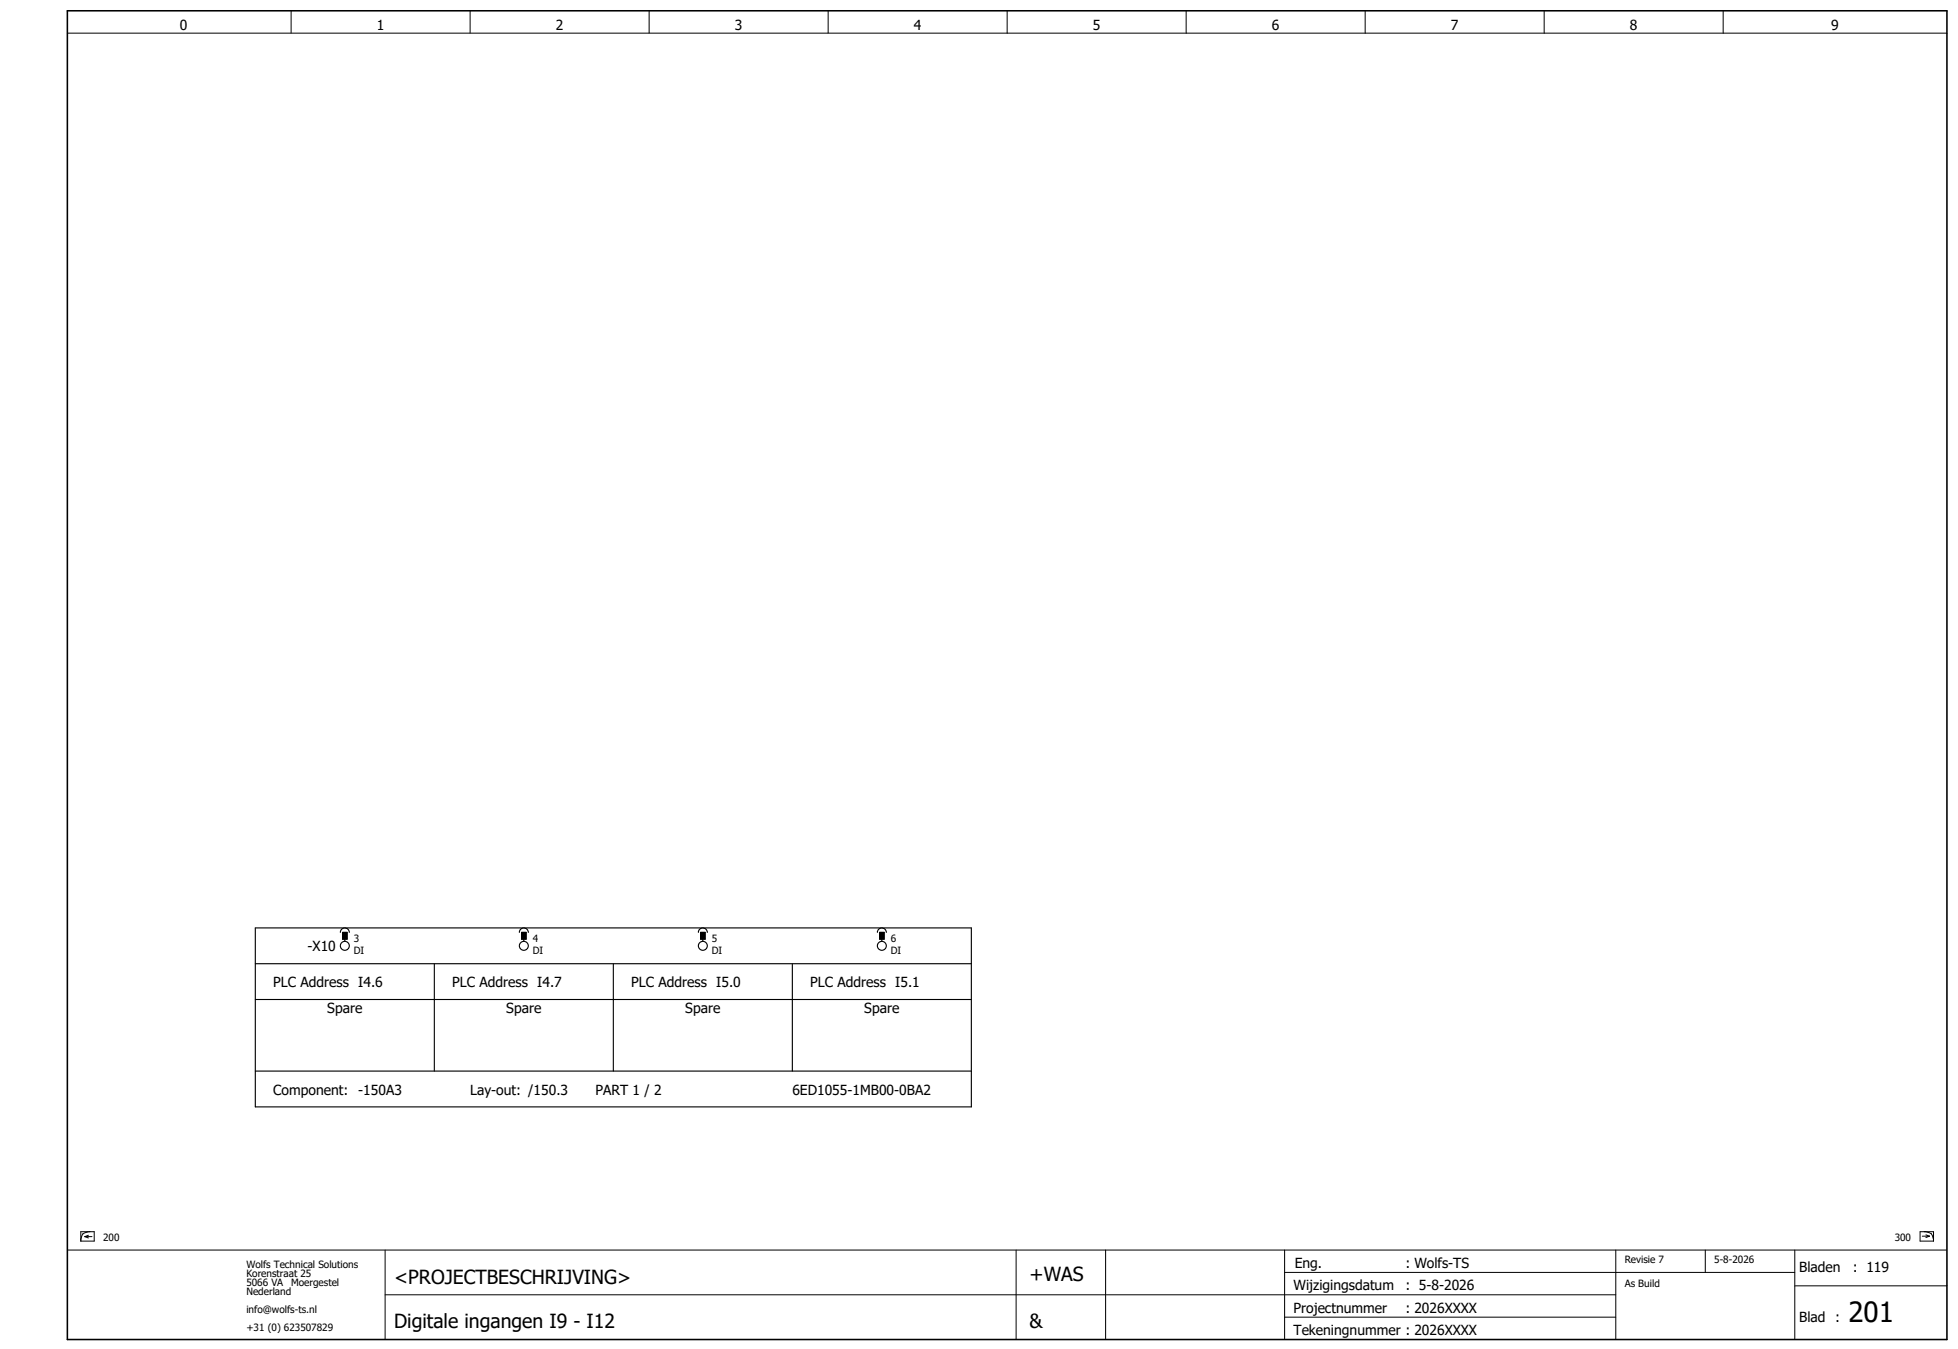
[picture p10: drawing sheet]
<svg xmlns="http://www.w3.org/2000/svg" width="438mm" height="302mm" viewBox="0 0 438 302" stroke-linecap="round" stroke-linejoin="round" font-family="sans-serif">
<g fill="none" stroke="#000" stroke-width=".22">
<path d="M15.1 7.4h420M65.1 2.4v5M105.1 2.4v5M145.1 2.4v5M185.1 2.4v5M225.1 2.4v5M265.1 2.4v5M305.1 2.4v5M345.1 2.4v5M385.1 2.4v5M15.1 279.4h420M18.1 275.3h3v2.1h-3z"/>
<path d="M18.5 275.8l-.3 .8-.1 .8M19 276.4h1.6M19 276.4l.8 .3M19.8 276.1l-.8 .3M20.2 275.3l-.9 .1-.8 .4M86.1 279.4v20M227.1 279.4v20M247.1 279.4v20M287.1 279.4v20M361.1 279.4v20M381.1 279.4v5M401.1 279.4v20"/>
<path d="M429.1 275.3h3v2.1h-3zM429.6 276.3h1.6M430 275.3l.8 .1 .8 .4M430.4 276l.8 .3M431.2 276.3l-.8 .3M431.6 275.8l.3 .8 .2 .8M86.1 289.4h275M287.1 284.4h114M287.1 294.4h74M401.1 287.4h34"/>
</g>
<path d="M15.1 2.4h420v297h-420z" fill="none" stroke="#000" stroke-width=".35"/>
<g fill="none" stroke="#000" stroke-width=".25">
<path d="M57.1 215.4h160M57.1 207.4h160v40h-160zM76.1 208.4a1 1 0 0 1 1-1 1 1 0 0 1 1 1M76.6 208.4h1v1.5h-1zM77.1 209.9v.5M97.1 215.4v24M116.1 208.4a1 1 0 0 1 1-1 1 1 0 0 1 1 1M116.6 208.4h1v1.5h-1zM117.1 209.9v.5M137.1 215.4v24M156.1 208.4a1 1 0 0 1 1-1 1 1 0 0 1 1 1M156.6 208.4h1v1.5h-1z"/>
<path d="M157.1 209.9v.5M177.1 215.4v24M196.1 208.4a1 1 0 0 1 1-1 1 1 0 0 1 1 1M196.6 208.4h1v1.5h-1zM197.1 209.9v.5M57.1 223.4h160M57.1 239.4h160"/>
<circle cx="77.1" cy="211.4" r="1"/>
<circle cx="117.1" cy="211.4" r="1"/>
<circle cx="157.1" cy="211.4" r="1"/>
<circle cx="197.1" cy="211.4" r="1"/>
</g>
<path d="M76.6 208.4h1v1.5h-1zM116.6 208.4h1v1.5h-1zM156.6 208.4h1v1.5h-1zM196.6 208.4h1v1.5h-1z" fill="#000" stroke="#000" stroke-width=".22"/>
<text font-size="6.2" x="413.1" y="295.4">201</text>
<g font-size="4.3">
<text x="88.1" y="286.9">&lt;PROJECTBESCHRIJVING&gt;</text>
<text x="230.1" y="286.4">+WAS</text>
<text x="88.1" y="296.9">Digitale ingangen I9 - I12</text>
<text x="230.1" y="296.9">&amp;</text>
</g>
<g font-size="3.1">
<text x="40.2" y="6.8">0</text>
<text x="84.2" y="6.8">1</text>
<text x="124.2" y="6.8">2</text>
<text x="164.2" y="6.8">3</text>
<text x="204.2" y="6.8">4</text>
<text x="244.2" y="6.8">5</text>
<text x="284.2" y="6.8">6</text>
<text x="324.2" y="6.8">7</text>
<text x="364.2" y="6.8">8</text>
<text x="409.2" y="6.8">9</text>
<text x="68.7" y="212.6">-X10</text>
<text x="61.1" y="220.6">PLC Address I4.6</text>
<text x="101.1" y="220.6">PLC Address I4.7</text>
<text x="141.1" y="220.6">PLC Address I5.0</text>
<text x="181.1" y="220.6">PLC Address I5.1</text>
<text x="73.1" y="226.5">Spare</text>
<text x="113.1" y="226.5">Spare</text>
<text x="153.1" y="226.5">Spare</text>
<text x="193.1" y="226.5">Spare</text>
<text x="61.1" y="244.6">Component:</text>
<text x="80.1" y="244.6">-150A3</text>
<text x="105.1" y="244.6">Lay-out: /150.3</text>
<text x="133.1" y="244.6">PART 1 / 2</text>
<text x="177.1" y="244.6">6ED1055-1MB00-0BA2</text>
<text x="289.3" y="283.4">Eng.</text>
<text x="314.1" y="283.4">: Wolfs-TS</text>
<text x="402.1" y="284.4">Bladen</text>
<text x="414.1" y="284.4">: 119</text>
<text x="289.1" y="288.4">Wijzigingsdatum</text>
<text x="289.1" y="293.4">Projectnummer</text>
<text x="314.1" y="288.4">: 5-8-2026</text>
<text x="314.1" y="293.4">: 2026XXXX</text>
<text x="289.1" y="298.4">Tekeningnummer : 2026XXXX</text>
<text x="402.1" y="295.4">Blad :</text>
</g>
<g font-size="2.2">
<text x="79.1" y="210.6">3</text>
<text x="79.1" y="213.3">DI</text>
<text x="119.1" y="210.6">4</text>
<text x="119.1" y="213.3">DI</text>
<text x="159.1" y="210.6">5</text>
<text x="159.1" y="213.3">DI</text>
<text x="199.1" y="210.6">6</text>
<text x="199.1" y="213.3">DI</text>
<text x="23.1" y="277.4">200</text>
<text x="423.4" y="277.4">300</text>
<text x="55.1" y="283.4">Wolfs Technical Solutions</text>
<text x="55.1" y="285.4">Korenstraat 25</text>
<text x="55.1" y="287.4">5066 VA</text>
<text x="65.1" y="287.4">Moergestel</text>
<text x="363.1" y="282.4">Revisie 7</text>
<text x="363.1" y="287.6">As Build</text>
<text x="383.1" y="282.4">5-8-2026</text>
<text x="55.1" y="289.4">Nederland</text>
<text x="55.1" y="293.4">info@wolfs-ts.nl</text>
<text x="55.1" y="297.4">+31 (0) 623507829</text>
</g>
</svg>
